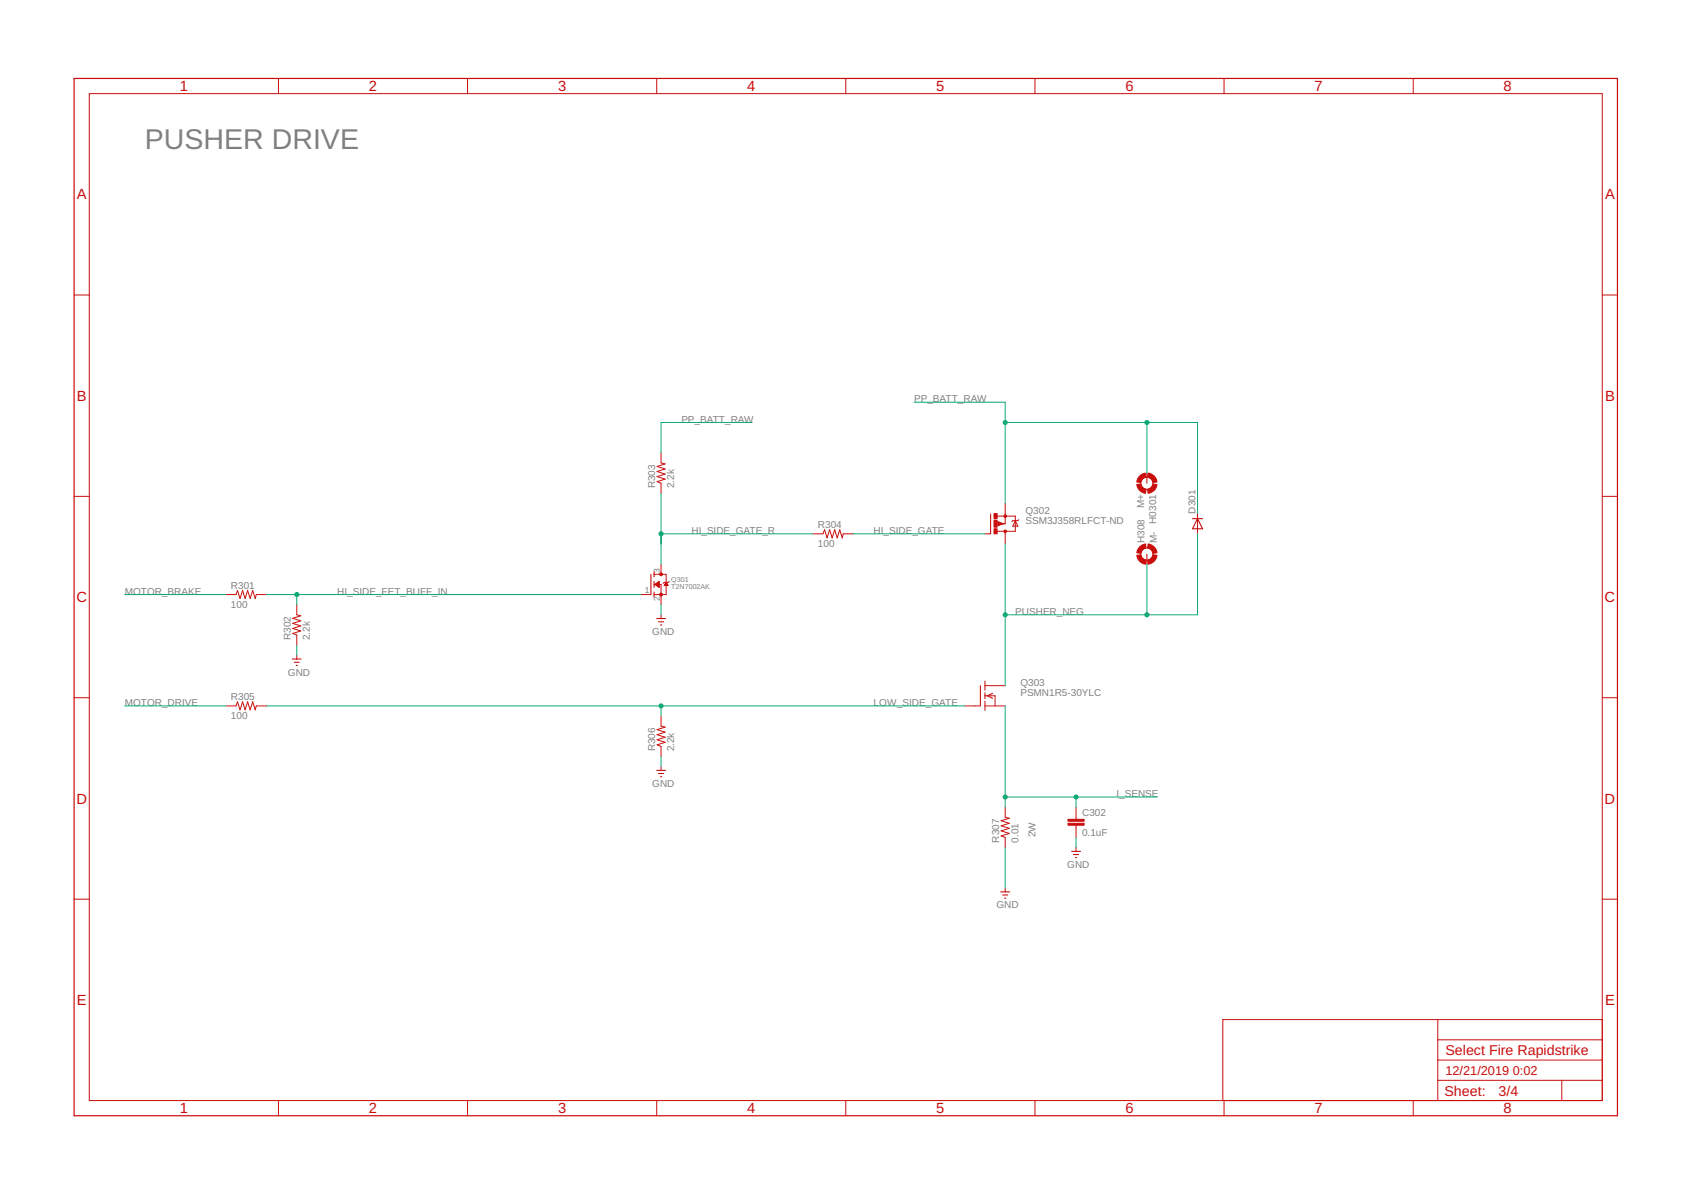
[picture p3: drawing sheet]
<svg xmlns="http://www.w3.org/2000/svg" width="297mm" height="210mm" viewBox="0 0 297 210" stroke-linecap="round" stroke-linejoin="round" font-family="sans-serif">
<g fill="none" stroke="#c90d0c" stroke-width=".18">
<path d="M15.7 16.4h265.8v176.9h-265.8zM48.9 13.8v2.6M82.1 13.8v2.6M115.4 13.8v2.6M148.6 13.8v2.6M181.8 13.8v2.6M215 13.8v2.6M248.2 13.8v2.6M13 51.8h2.7M281.5 51.8h2.6M116.1 79.5v1.8l.7 .2-1.4 .4 1.4 .5-1.4 .4 1.4 .5-1.4 .4 1.4 .5-1.4 .4 .7 .3v1.8M13 87.2h2.7"/>
<path d="M116.1 99.1v1.8M142.8 93.8h1.8l.2-.8 .5 1.5 .4-1.5 .5 1.5 .4-1.5 .5 1.5 .4-1.5 .5 1.5 .1-.7h1.8M173 93.8h1M175.2 90.7h3.2v2.6h-3.2M175.3 91.6l.9 .4-.9 .4zM176.6 88.4v3.6h-1.8M176.6 93.3v2.2M178.4 91.5l.4 .9h-.9zM179 91.3l-.2 .2h-.9l-.2 .1M201.5 83.1v1.8M201.5 97.3v1.8M210.4 90.2v3.6"/>
<path d="M281.5 87.2h2.6M39.7 104.4h1.8l.2-.7 .5 1.4 .4-1.4 .5 1.4 .4-1.4 .4 1.4 .5-1.4 .4 1.4 .2-.7h1.8M52.1 106.2v1.8l.7 .2-1.4 .4 1.4 .5-1.4 .4 1.4 .4-1.4 .5 1.4 .4-1.4 .5 .7 .2v1.8M52.1 115.1v.7M112.6 104.4h1.7M114.9 102.7h1.2v3.5M114.9 100.9h2.1v3.5h-2.1M115.1 102.7l.7-.6v1.1zM115.1 102.6h.7M115.1 102.7h.7M115.2 102.6h.6M115.2 102.8h.6"/>
<path d="M115.3 102.5h.5M115.3 102.8h.5M115.4 102.4h.4M115.4 102.9h.4M115.5 102.3h.3M115.5 103h.3M115.6 102.3h.2M115.6 103.1h.2M115.7 102.2h.1M115.7 103.1h.1M116.1 108v.6M116.7 102.8h.6"/>
<path d="M116.8 102.7h.5M116.8 102.6h.4M116.9 102.5h.2M116.9 102.4h.2M117 102.3h.1M117 102.3l.4 .5h-.7zM117.6 102.1l-.2 .2h-.7l-.2 .2M13 122.6h2.7M39.7 124h1.8l.2-.7 .5 1.4 .4-1.4 .5 1.4 .4-1.4 .4 1.4 .5-1.4 .4 1.4 .2-.7h1.8M116.1 125.8v1.8l.7 .1-1.4 .5 1.4 .4-1.4 .5 1.4 .4-1.4 .4 1.4 .5-1.4 .4 .7 .3v1.8M116.1 134.7v.6M169.5 124h2.7"/>
<path d="M173 124h3.6M173 122.2h1.8v1.8M173 120.4h3.6M281.5 122.6h2.6M13 157.9h2.7M176.6 141.8v1.8l.7 .1-1.4 .5 1.4 .4-1.4 .5 1.4 .4-1.4 .4 1.4 .5-1.4 .4 .7 .3v1.8M176.6 156v.7M189 141.8v2.1M189 145v2.1M189 148.9v.6M281.5 157.9h2.6M252.6 179.1v14.2"/>
<path d="M281.5 179.1h-66.7v14.2M48.9 193.3v2.7M82.1 193.3v2.7M115.4 193.3v2.7M148.6 193.3v2.7M181.8 193.3v2.7M215 193.3v2.7M248.2 193.3v2.7M252.6 189.8h28.9M252.6 186.2h28.9M252.6 182.6h28.9M274.3 189.8v3.5"/>
<circle cx="201.5" cy="84.9" r="1.06"/>
<circle cx="201.5" cy="97.3" r="1.06"/>
</g>
<path d="M13 13.8h271.1v182.2h-271.1z" fill="none" stroke="#c90d0c" stroke-width=".21"/>
<g fill="none" stroke="#c90d0c" stroke-width=".19">
<path d="M174 90.3v3.5M209.5 91.1h1.7M210.4 91.1l.8 1.8h-1.7zM51.4 115.8h1.5M51.7 116.3h.9M52 116.9h.2M114.3 100.9v3.5M114.9 100.4v.9M114.9 102.1v1.1M114.9 104v.9M115.4 108.6h1.5M115.7 109.2h.9"/>
<path d="M116 109.8h.2M173 119.6v1.6M115.4 135.3h1.5M115.7 135.9h.9M116 136.4h.2M172.2 120.4v3.6M173 121.7v1M173 123.2v1.6M174.3 121.8l-.8 .4 .8 .5M175.8 156.7h1.6M176.1 157.2h.9M176.5 157.8h.2"/>
<path d="M188.2 149.5h1.6M188.6 150.1h.9M188.9 150.6h.2"/>
</g>
<path d="M175.6 92h-.2v-.2l.6 .2-.6 .2" fill="none" stroke="#c90d0c" stroke-width=".23"/>
<g fill="#c90d0c" stroke="#c90d0c" stroke-width=".18">
<path d="M202.5 85l.7 .1a1.78 1.78 0 0 1-1.5 1.6l-.1-.7a1.11 1.11 0 0 0 .9-1z" fill-rule="evenodd"/>
<path d="M201.7 83.1a1.77 1.77 0 0 1 1.5 1.6l-.7 .1a1.05 1.05 0 0 0-.9-1z" fill-rule="evenodd"/>
<path d="M200.2 83.6l.5-.4 .5-.1 .1 .7a1.1 1.1 0 0 0-.9 1l-.7-.1 .1-.5z" fill-rule="evenodd"/>
<path d="M199.7 85.1l.7-.1a1.09 1.09 0 0 0 .9 1l-.1 .7a1.78 1.78 0 0 1-1.5-1.6z" fill-rule="evenodd"/>
<path d="M200.2 96.1l.5-.4 .5-.2 .1 .7a1.16 1.16 0 0 0-.9 1l-.7-.1 .1-.5z" fill-rule="evenodd"/>
<path d="M199.7 97.5h.7a1.05 1.05 0 0 0 .9 .9l-.1 .7a1.78 1.78 0 0 1-1.5-1.6z" fill-rule="evenodd"/>
<path d="M202.5 97.5h.7a1.77 1.77 0 0 1-1.5 1.6l-.1-.7a1.05 1.05 0 0 0 .9-.9z" fill-rule="evenodd"/>
<path d="M201.7 95.5a1.78 1.78 0 0 1 1.5 1.6l-.7 .1a1.09 1.09 0 0 0-.9-1z" fill-rule="evenodd"/>
<circle cx="176.6" cy="93.3" r=".24"/>
<circle cx="176.6" cy="90.7" r=".24"/>
<circle cx="116.1" cy="104.4" r=".25"/>
<circle cx="116.1" cy="100.9" r=".25"/>
</g>
<g fill="#c90d0c" stroke="#c90d0c" stroke-width=".18">
<path d="M174.6 92.9h.6v.9h-.6z"/>
<path d="M174.6 90.2h.6v.9h-.6z"/>
<path d="M174.6 91.4h.6v1.2h-.6z"/>
<path d="M187.6 144.6h2.8v.3h-2.8z"/>
<path d="M187.6 143.9h2.8v.4h-2.8z"/>
</g>
<g fill="none" stroke="#0dab76" stroke-width=".18">
<path d="M132.1 74.2h-16v5.3M160.6 70.7h16v17.7M176.6 74.2h33.8v16M201.5 74.2v8.9M116.1 86.7v12.4M116.1 93.8h26.7M149.9 93.8h23.1M176.6 95.5v24.9M201.5 99.1v8.9M210.4 93.8v14.2h-33.8M21.9 104.4h17.8M46.8 104.4h65.8"/>
<path d="M52.1 104.4v1.8M52.1 113.3v1.8M116.1 106.2v1.8M21.9 124h17.8M46.8 124h122.7M116.1 124v1.8M116.1 132.9v1.8M176.6 124v17.8M176.6 140h26.6M189 140v1.8M176.6 148.9v7.1M189 147.1v1.8"/>
</g>
<g fill="#0dab76" stroke="#0dab76" stroke-width=".18">
<circle cx="176.6" cy="108" r=".36"/>
<circle cx="201.5" cy="108" r=".36"/>
<circle cx="116.1" cy="124" r=".36"/>
<circle cx="116.1" cy="93.8" r=".36"/>
<circle cx="52.1" cy="104.4" r=".36"/>
<circle cx="201.5" cy="74.2" r=".36"/>
<circle cx="176.6" cy="74.2" r=".36"/>
<circle cx="176.6" cy="140" r=".36"/>
<circle cx="189" cy="140" r=".36"/>
</g>
<text font-size="5" fill="#808080" x="25.5" y="26.2">PUSHER DRIVE</text>
<g font-size="2.6" fill="#c90d0c">
<text x="31.6" y="16">1</text>
<text x="64.8" y="16">2</text>
<text x="98" y="16">3</text>
<text x="131.2" y="16">4</text>
<text x="164.5" y="16">5</text>
<text x="197.7" y="16">6</text>
<text x="230.9" y="16">7</text>
<text x="264.1" y="16">8</text>
<text x="13.5" y="35">A</text>
<text x="281.9" y="35">A</text>
<text x="13.5" y="70.4">B</text>
<text x="281.9" y="70.4">B</text>
<text x="13.4" y="105.8">C</text>
<text x="281.9" y="105.8">C</text>
<text x="13.4" y="141.2">D</text>
<text x="281.9" y="141.2">D</text>
<text x="13.5" y="176.5">E</text>
<text x="281.9" y="176.5">E</text>
<text x="31.6" y="195.6">1</text>
<text x="64.8" y="195.6">2</text>
<text x="98" y="195.6">3</text>
<text x="131.2" y="195.6">4</text>
<text x="164.5" y="195.6">5</text>
<text x="197.7" y="195.6">6</text>
<text x="230.9" y="195.6">7</text>
<text x="264.1" y="195.6">8</text>
</g>
<g font-size="2.5" fill="#c90d0c">
<text x="253.9" y="185.3">Select Fire Rapidstrike</text>
<text x="253.7" y="192.5">Sheet:</text>
<text x="263.2" y="192.4">3/4</text>
</g>
<g font-size="2.2" fill="#c90d0c">
<text x="253.9" y="188.9">12/21/2019</text>
<text x="265.7" y="188.9">0:02</text>
</g>
<g font-size="1.8" fill="#808080">
<text x="160.6" y="70.7">PP_BATT_RAW</text>
<text x="119.7" y="74.2">PP_BATT_RAW</text>
<text x="115.1" y="85.8" transform="rotate(-90 115.1 85.8)">R303</text>
<text x="118.4" y="85.8" transform="rotate(-90 118.4 85.8)">2.2k</text>
<text x="201" y="89.3" transform="rotate(-90 201 89.3)">M+</text>
<text x="121.5" y="93.8">HI_SIDE_GATE_R</text>
<text x="143.7" y="92.7">R304</text>
<text x="153.5" y="93.8">HI_SIDE_GATE</text>
<text x="180.1" y="92">SSM3J358RLFCT-ND</text>
<text x="180.1" y="90.2">Q302</text>
<text x="201.1" y="95.4" transform="rotate(-90 201.1 95.4)">H308</text>
<text x="203.1" y="92" transform="rotate(-90 203.1 92)">H0301</text>
<text x="203.2" y="95.4" transform="rotate(-90 203.2 95.4)">M-</text>
<text x="210" y="90.2" transform="rotate(-90 210 90.2)">D301</text>
<text x="143.7" y="96.1">100</text>
<text x="21.9" y="104.4">MOTOR_BRAKE</text>
<text x="40.6" y="106.7">100</text>
<text x="40.6" y="103.4">R301</text>
<text x="59.2" y="104.4">HI_SIDE_FET_BUFF_IN</text>
<text x="178.3" y="108">PUSHER_NEG</text>
<text x="51.1" y="112.4" transform="rotate(-90 51.1 112.4)">R302</text>
<text x="54.4" y="112.4" transform="rotate(-90 54.4 112.4)">2.2k</text>
<text x="114.6" y="111.5">GND</text>
<text x="50.6" y="118.7">GND</text>
<text x="21.9" y="124">MOTOR_DRIVE</text>
<text x="40.6" y="122.9">R305</text>
<text x="153.5" y="124">LOW_SIDE_GATE</text>
<text x="179.2" y="122.2">PSMN1R5-30YLC</text>
<text x="179.2" y="120.4">Q303</text>
<text x="40.6" y="126.3">100</text>
<text x="115.1" y="132" transform="rotate(-90 115.1 132)">R306</text>
<text x="118.4" y="132" transform="rotate(-90 118.4 132)">2.2k</text>
<text x="114.6" y="138.2">GND</text>
<text x="190.1" y="143.3">C302</text>
<text x="196.1" y="140">I_SENSE</text>
<text x="175.5" y="148" transform="rotate(-90 175.5 148)">R307</text>
<text x="178.9" y="148" transform="rotate(-90 178.9 148)">0.01</text>
<text x="181.9" y="147.1" transform="rotate(-90 181.9 147.1)">2W</text>
<text x="190.1" y="146.8">0.1uF</text>
<text x="187.5" y="152.4">GND</text>
<text x="175" y="159.5">GND</text>
</g>
<g font-size="1.5" fill="#808080">
<text x="115.9" y="100.6" transform="rotate(-90 115.9 100.6)">3</text>
<text x="113.3" y="104.2">1</text>
<text x="115.9" y="105.5" transform="rotate(-90 115.9 105.5)">2</text>
</g>
<g font-size="1.2" fill="#808080">
<text x="117.9" y="103.5">T2N7002AK</text>
<text x="117.9" y="102.2">Q301</text>
</g>
</svg>
